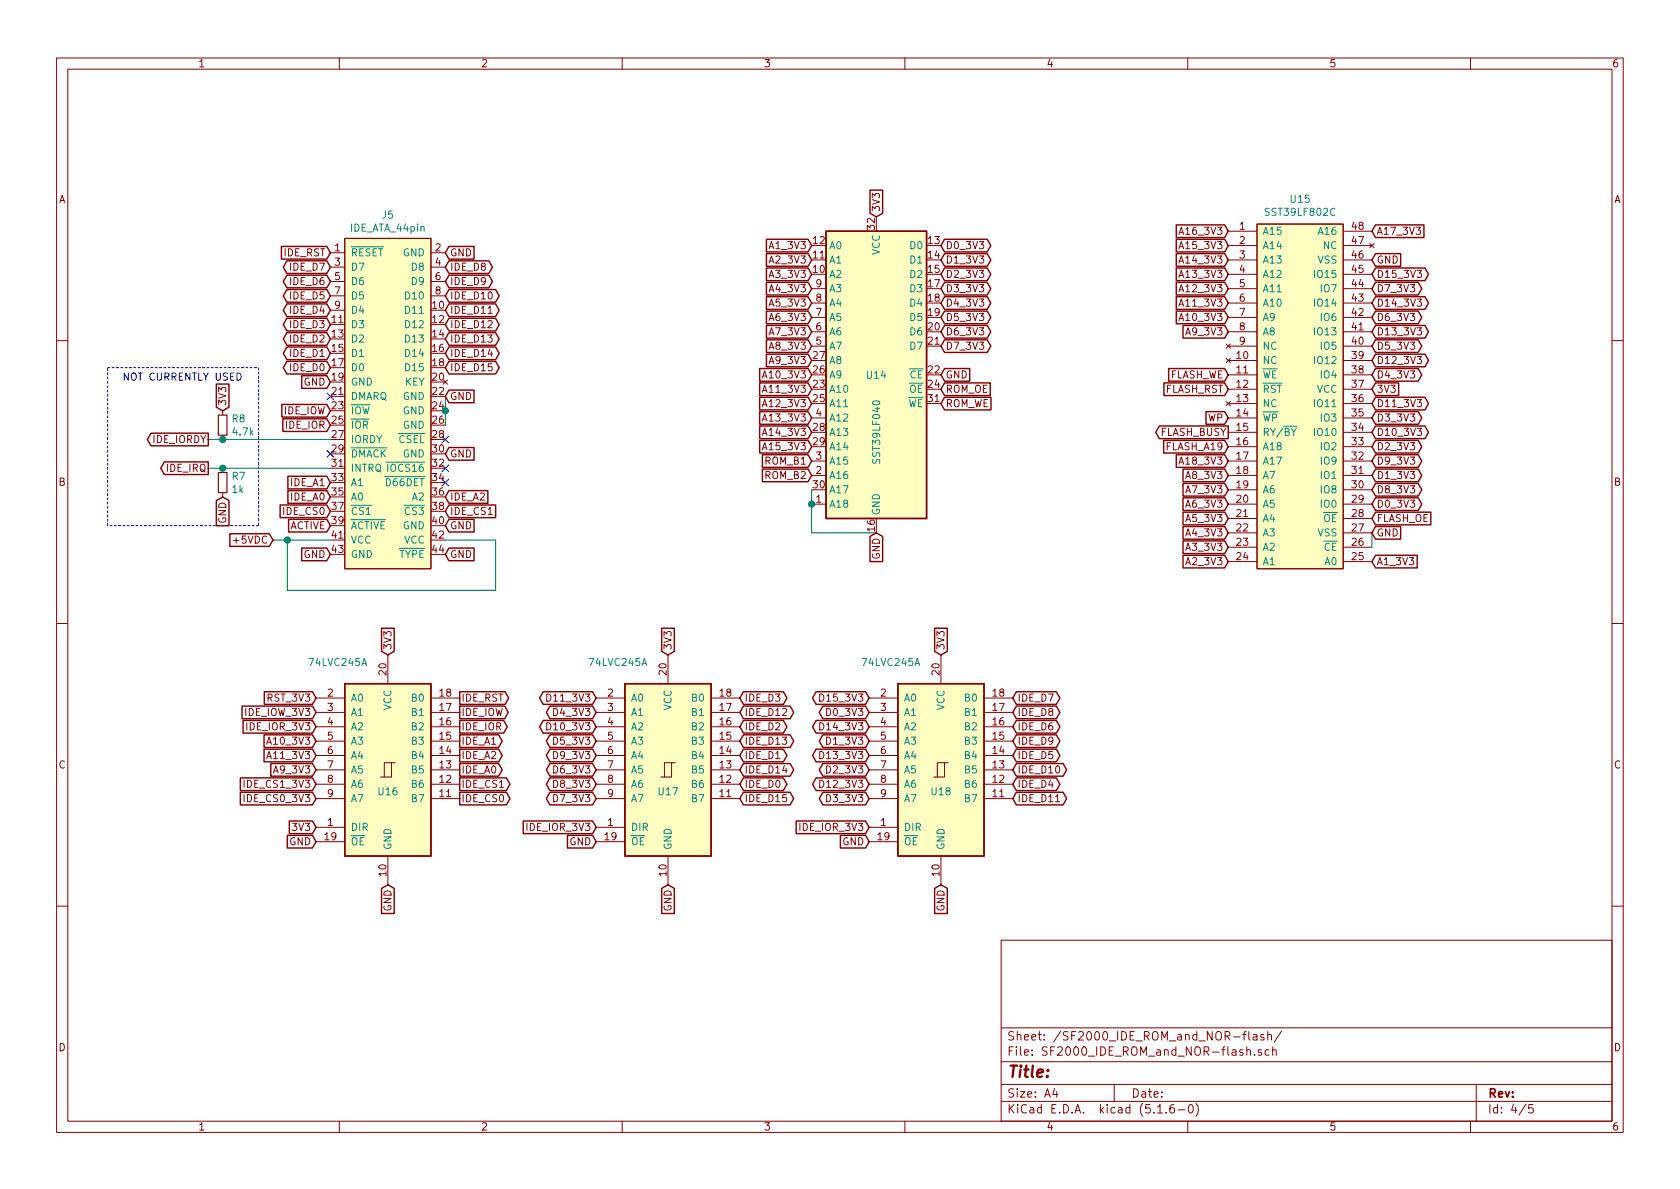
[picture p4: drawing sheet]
EESchema Schematic File Version 4
EELAYER 30 0
EELAYER END
$Descr A4 11693 8268
encoding utf-8
Sheet 4 5
Title ""
Date ""
Rev ""
Comp ""
Comment1 ""
Comment2 ""
Comment3 ""
Comment4 ""
$EndDescr
$Comp
L SF2000:IDE_ATA_44pin J5
U 1 1
P 2700 2750
F 0 "J5" H 2700 4015 50  0000 C CNN
F 1 "IDE_ATA_44pin" H 2700 3924 50  0000 C CNN
F 2 "SF2000:PinHeader_2x22_P2.00mm_Vertical" H 2700 2800 50  0001 C CNN
F 3 "" H 2700 2800 50  0001 C CNN
	1    2700 2750
	1    0    0    -1  
$EndComp
$Comp
L SF2000:SST39LF040 U14
U 1 1
P 6100 2600
F 0 "U14" H 6100 2600 50  0000 C CNN
F 1 "SST39LF040" V 6100 2200 50  0000 C CNN
F 2 "SF2000:PLCC-32_11.4x14.0mm_P1.27mm" H 6100 2600 50  0001 C CNN
F 3 "https://ww1.microchip.com/downloads/en/DeviceDoc/20005023B.pdf" H 6100 2700 50  0001 C CNN
	1    6100 2600
	1    0    0    -1  
$EndComp
$Comp
L SF2000:SST39LF802C-55-4C-EKE U15
U 1 1
P 9050 2700
F 0 "U15" H 9050 4025 50  0000 C CNN
F 1 "SST39LF802C" H 9050 3934 50  0000 C CNN
F 2 "Package_SO:TSOP-I-48_18.4x12mm_P0.5mm" H 9050 3250 50  0001 C CNN
F 3 "https://www.mouser.se/datasheet/2/268/25041A-47515.pdf" H 9050 3250 50  0001 C CNN
	1    9050 2700
	1    0    0    -1  
$EndComp
Text GLabel 8550 3600 0    50   Input ~ 0
A5_3V3
Text GLabel 8550 3500 0    50   Input ~ 0
A6_3V3
Text GLabel 8550 3700 0    50   Input ~ 0
A4_3V3
Text GLabel 8550 3800 0    50   Input ~ 0
A3_3V3
Text GLabel 8550 3400 0    50   Input ~ 0
A7_3V3
Text GLabel 8550 3300 0    50   Input ~ 0
A8_3V3
Text GLabel 8550 3900 0    50   Input ~ 0
A2_3V3
Text GLabel 9550 3900 2    50   Input ~ 0
A1_3V3
Text GLabel 8550 2100 0    50   Input ~ 0
A11_3V3
Text GLabel 8550 2300 0    50   Input ~ 0
A9_3V3
Text GLabel 8550 2200 0    50   Input ~ 0
A10_3V3
Text GLabel 8550 2000 0    50   Input ~ 0
A12_3V3
Text GLabel 8550 1900 0    50   Input ~ 0
A13_3V3
Text GLabel 8550 1800 0    50   Input ~ 0
A14_3V3
Text GLabel 8550 1700 0    50   Input ~ 0
A15_3V3
Text GLabel 8550 1600 0    50   Input ~ 0
A16_3V3
Text GLabel 9550 1600 2    50   Input ~ 0
A17_3V3
Text GLabel 8550 3200 0    50   Input ~ 0
A18_3V3
Text GLabel 8550 3100 0    50   Input ~ 0
FLASH_A19
Text GLabel 9550 1800 2    50   Input ~ 0
GND
Text GLabel 9550 3700 2    50   Input ~ 0
GND
Text GLabel 9550 2700 2    50   Input ~ 0
3V3
Text GLabel 5650 2100 0    50   Input ~ 0
A5_3V3
Text GLabel 5650 2200 0    50   Input ~ 0
A6_3V3
Text GLabel 5650 2000 0    50   Input ~ 0
A4_3V3
Text GLabel 5650 1900 0    50   Input ~ 0
A3_3V3
Text GLabel 5650 2300 0    50   Input ~ 0
A7_3V3
Text GLabel 5650 2400 0    50   Input ~ 0
A8_3V3
Text GLabel 5650 1800 0    50   Input ~ 0
A2_3V3
Text GLabel 5650 1700 0    50   Input ~ 0
A1_3V3
Text GLabel 5650 2700 0    50   Input ~ 0
A11_3V3
Text GLabel 5650 2500 0    50   Input ~ 0
A9_3V3
Text GLabel 5650 2600 0    50   Input ~ 0
A10_3V3
Text GLabel 5650 2800 0    50   Input ~ 0
A12_3V3
Text GLabel 5650 2900 0    50   Input ~ 0
A13_3V3
Text GLabel 5650 3000 0    50   Input ~ 0
A14_3V3
Text GLabel 5650 3100 0    50   Input ~ 0
A15_3V3
Text GLabel 5650 3200 0    50   Input ~ 0
ROM_B1
Text GLabel 5650 3300 0    50   Input ~ 0
ROM_B2
Text GLabel 9550 3500 2    50   BiDi ~ 0
D0_3V3
Text GLabel 9550 3300 2    50   BiDi ~ 0
D1_3V3
Text GLabel 9550 3100 2    50   BiDi ~ 0
D2_3V3
Text GLabel 9550 2900 2    50   BiDi ~ 0
D3_3V3
Text GLabel 9550 2600 2    50   BiDi ~ 0
D4_3V3
Text GLabel 9550 2400 2    50   BiDi ~ 0
D5_3V3
Text GLabel 9550 2200 2    50   BiDi ~ 0
D6_3V3
Text GLabel 9550 2000 2    50   BiDi ~ 0
D7_3V3
Text GLabel 9550 3400 2    50   BiDi ~ 0
D8_3V3
Text GLabel 9550 3200 2    50   BiDi ~ 0
D9_3V3
Text GLabel 9550 3000 2    50   BiDi ~ 0
D10_3V3
Text GLabel 9550 2800 2    50   BiDi ~ 0
D11_3V3
Text GLabel 9550 2500 2    50   BiDi ~ 0
D12_3V3
Text GLabel 9550 2300 2    50   BiDi ~ 0
D13_3V3
Text GLabel 9550 2100 2    50   BiDi ~ 0
D14_3V3
Text GLabel 9550 1900 2    50   BiDi ~ 0
D15_3V3
Wire Wire Line
	9550 3800 9550 3700
Text GLabel 9550 3600 2    50   Input ~ 0
FLASH_OE
Text GLabel 8550 2600 0    50   Input ~ 0
FLASH_WE
Text GLabel 8550 2700 0    50   Input ~ 0
FLASH_RST
Text GLabel 8550 3000 0    50   Output ~ 0
FLASH_BUSY
Text GLabel 6550 2700 2    50   Input ~ 0
ROM_OE
Text GLabel 6550 2600 2    50   Input ~ 0
GND
Text GLabel 6100 3700 3    50   Input ~ 0
GND
Text GLabel 6550 1700 2    50   BiDi ~ 0
D0_3V3
Text GLabel 6550 1800 2    50   BiDi ~ 0
D1_3V3
Text GLabel 6550 1900 2    50   BiDi ~ 0
D2_3V3
Text GLabel 6550 2000 2    50   BiDi ~ 0
D3_3V3
Text GLabel 6550 2100 2    50   BiDi ~ 0
D4_3V3
Text GLabel 6550 2200 2    50   BiDi ~ 0
D5_3V3
Text GLabel 6550 2300 2    50   BiDi ~ 0
D6_3V3
Text GLabel 6550 2400 2    50   BiDi ~ 0
D7_3V3
Text GLabel 6050 4950 0    50   BiDi ~ 0
D0_3V3
Text GLabel 6050 5150 0    50   BiDi ~ 0
D1_3V3
Text GLabel 6050 5350 0    50   BiDi ~ 0
D2_3V3
Text GLabel 6050 5550 0    50   BiDi ~ 0
D3_3V3
Text GLabel 4150 4950 0    50   BiDi ~ 0
D4_3V3
Text GLabel 4150 5150 0    50   BiDi ~ 0
D5_3V3
Text GLabel 4150 5350 0    50   BiDi ~ 0
D6_3V3
Text GLabel 4150 5550 0    50   BiDi ~ 0
D7_3V3
Text GLabel 4150 5450 0    50   BiDi ~ 0
D8_3V3
Text GLabel 4150 5250 0    50   BiDi ~ 0
D9_3V3
Text GLabel 4150 5050 0    50   BiDi ~ 0
D10_3V3
Text GLabel 4150 4850 0    50   BiDi ~ 0
D11_3V3
Text GLabel 6050 5450 0    50   BiDi ~ 0
D12_3V3
Text GLabel 6050 5250 0    50   BiDi ~ 0
D13_3V3
Text GLabel 6050 5050 0    50   BiDi ~ 0
D14_3V3
Text GLabel 6050 4850 0    50   BiDi ~ 0
D15_3V3
Text GLabel 2200 4850 0    50   Input ~ 0
RST_3V3
Text GLabel 2300 2650 0    50   Input ~ 0
GND
Text GLabel 3100 1750 2    50   Input ~ 0
GND
Text GLabel 3100 2750 2    50   Input ~ 0
GND
Wire Wire Line
	3100 2750 3100 2850
Connection ~ 3100 2850
Wire Wire Line
	3100 2850 3100 2950
Text GLabel 2300 2850 0    50   Input ~ 0
IDE_IOW
Text GLabel 2300 2950 0    50   Input ~ 0
IDE_IOR
NoConn ~ 3100 3050
NoConn ~ 2300 2750
Text GLabel 1450 3050 0    50   Output ~ 0
IDE_IORDY
NoConn ~ 2300 3150
Text GLabel 1450 3250 0    50   Output ~ 0
IDE_IRQ
Text GLabel 2200 5150 0    50   Input ~ 0
A10_3V3
Text GLabel 2200 5350 0    50   Input ~ 0
A9_3V3
Text GLabel 2200 5250 0    50   Input ~ 0
A11_3V3
Text GLabel 3100 3150 2    50   Input ~ 0
GND
Text GLabel 2300 3550 0    50   Input ~ 0
IDE_CS0
Text GLabel 3100 3550 2    50   Input ~ 0
IDE_CS1
Text GLabel 3100 3650 2    50   Input ~ 0
GND
Text GLabel 1900 3750 0    50   Input ~ 0
+5VDC
Text GLabel 2300 3850 0    50   Input ~ 0
GND
Text GLabel 3100 3850 2    50   Input ~ 0
GND
Wire Wire Line
	2300 3750 2000 3750
Wire Wire Line
	3100 3750 3450 3750
Wire Wire Line
	3450 3750 3450 4100
Wire Wire Line
	3450 4100 2000 4100
Wire Wire Line
	2000 4100 2000 3750
Connection ~ 2000 3750
Wire Wire Line
	2000 3750 1900 3750
NoConn ~ 3100 3250
NoConn ~ 3100 3350
$Comp
L SF2000:74LVC245A U16
U 1 1
P 2700 5350
F 0 "U16" H 2700 5200 50  0000 C CNN
F 1 "74LVC245A" H 2350 6100 50  0000 C CNN
F 2 "Package_SO:TSSOP-20_4.4x6.5mm_P0.65mm" H 2700 5350 50  0001 C CNN
F 3 "http://www.ti.com/lit/gpn/sn74HC245" H 2700 5350 50  0001 C CNN
	1    2700 5350
	1    0    0    -1  
$EndComp
Text GLabel 2700 4550 1    50   Input ~ 0
3V3
Text GLabel 2700 6150 3    50   Input ~ 0
GND
Text GLabel 2200 5750 0    50   Input ~ 0
3V3
Text GLabel 2200 5850 0    50   Input ~ 0
GND
Text GLabel 3200 4850 2    50   Output ~ 0
IDE_RST
Text GLabel 2300 1750 0    50   Input ~ 0
IDE_RST
Text GLabel 2200 4950 0    50   Input ~ 0
IDE_IOW_3V3
Text GLabel 3200 4950 2    50   Output ~ 0
IDE_IOW
Text GLabel 2200 5050 0    50   Input ~ 0
IDE_IOR_3V3
Text GLabel 3200 5050 2    50   Output ~ 0
IDE_IOR
Text GLabel 3200 5150 2    50   Output ~ 0
IDE_A1
Text GLabel 2300 3350 0    50   Input ~ 0
IDE_A1
Text GLabel 3200 5250 2    50   Output ~ 0
IDE_A2
Text GLabel 3200 5350 2    50   Output ~ 0
IDE_A0
Text GLabel 3100 3450 2    50   Input ~ 0
IDE_A2
Text GLabel 2300 3450 0    50   Input ~ 0
IDE_A0
Text GLabel 2200 5450 0    50   Input ~ 0
IDE_CS1_3V3
Text GLabel 3200 5450 2    50   Output ~ 0
IDE_CS1
Text GLabel 2200 5550 0    50   Input ~ 0
IDE_CS0_3V3
Text GLabel 3200 5550 2    50   Output ~ 0
IDE_CS0
$Comp
L SF2000:74LVC245A U18
U 1 1
P 6550 5350
F 0 "U18" H 6550 5200 50  0000 C CNN
F 1 "74LVC245A" H 6200 6100 50  0000 C CNN
F 2 "Package_SO:TSSOP-20_4.4x6.5mm_P0.65mm" H 6550 5350 50  0001 C CNN
F 3 "http://www.ti.com/lit/gpn/sn74HC245" H 6550 5350 50  0001 C CNN
	1    6550 5350
	1    0    0    -1  
$EndComp
Text GLabel 6550 4550 1    50   Input ~ 0
3V3
Text GLabel 6550 6150 3    50   Input ~ 0
GND
Text GLabel 6050 5850 0    50   Input ~ 0
GND
$Comp
L SF2000:74LVC245A U17
U 1 1
P 4650 5350
F 0 "U17" H 4650 5200 50  0000 C CNN
F 1 "74LVC245A" H 4300 6100 50  0000 C CNN
F 2 "Package_SO:TSSOP-20_4.4x6.5mm_P0.65mm" H 4650 5350 50  0001 C CNN
F 3 "http://www.ti.com/lit/gpn/sn74HC245" H 4650 5350 50  0001 C CNN
	1    4650 5350
	1    0    0    -1  
$EndComp
Text GLabel 4650 4550 1    50   Input ~ 0
3V3
Text GLabel 4650 6150 3    50   Input ~ 0
GND
Text GLabel 4150 5850 0    50   Input ~ 0
GND
Text GLabel 4150 5750 0    50   Input ~ 0
IDE_IOR_3V3
Text GLabel 6050 5750 0    50   Input ~ 0
IDE_IOR_3V3
Text GLabel 7050 4850 2    50   BiDi ~ 0
IDE_D7
Text GLabel 2300 1850 0    50   BiDi ~ 0
IDE_D7
Text GLabel 7050 4950 2    50   BiDi ~ 0
IDE_D8
Text GLabel 3100 1850 2    50   BiDi ~ 0
IDE_D8
Text GLabel 7050 5050 2    50   BiDi ~ 0
IDE_D6
Text GLabel 2300 1950 0    50   BiDi ~ 0
IDE_D6
Text GLabel 7050 5150 2    50   BiDi ~ 0
IDE_D9
Text GLabel 3100 1950 2    50   BiDi ~ 0
IDE_D9
Text GLabel 7050 5250 2    50   BiDi ~ 0
IDE_D5
Text GLabel 2300 2050 0    50   BiDi ~ 0
IDE_D5
Text GLabel 7050 5350 2    50   BiDi ~ 0
IDE_D10
Text GLabel 3100 2050 2    50   BiDi ~ 0
IDE_D10
Text GLabel 7050 5450 2    50   BiDi ~ 0
IDE_D4
Text GLabel 2300 2150 0    50   BiDi ~ 0
IDE_D4
Text GLabel 7050 5550 2    50   BiDi ~ 0
IDE_D11
Text GLabel 3100 2150 2    50   BiDi ~ 0
IDE_D11
Text GLabel 5150 4850 2    50   BiDi ~ 0
IDE_D3
Text GLabel 2300 2250 0    50   BiDi ~ 0
IDE_D3
Text GLabel 5150 4950 2    50   BiDi ~ 0
IDE_D12
Text GLabel 3100 2250 2    50   BiDi ~ 0
IDE_D12
Text GLabel 5150 5050 2    50   BiDi ~ 0
IDE_D2
Text GLabel 2300 2350 0    50   BiDi ~ 0
IDE_D2
Text GLabel 5150 5150 2    50   BiDi ~ 0
IDE_D13
Text GLabel 3100 2350 2    50   BiDi ~ 0
IDE_D13
Text GLabel 5150 5250 2    50   BiDi ~ 0
IDE_D1
Text GLabel 2300 2450 0    50   BiDi ~ 0
IDE_D1
Text GLabel 5150 5350 2    50   BiDi ~ 0
IDE_D14
Text GLabel 3100 2450 2    50   BiDi ~ 0
IDE_D14
Text GLabel 5150 5450 2    50   BiDi ~ 0
IDE_D0
Text GLabel 2300 2550 0    50   BiDi ~ 0
IDE_D0
Text GLabel 5150 5550 2    50   BiDi ~ 0
IDE_D15
Text GLabel 3100 2550 2    50   BiDi ~ 0
IDE_D15
Wire Wire Line
	6100 3700 5650 3700
Wire Wire Line
	5650 3700 5650 3500
Connection ~ 5650 3500
Wire Wire Line
	5650 3500 5650 3400
Text GLabel 6550 2800 2    50   Input ~ 0
ROM_WE
Text GLabel 6100 1500 1    50   Input ~ 0
3V3
$Comp
L Device:R_Small R?
U 1 1
P 1550 2950
AR Path="/62340B55" Ref="R?"  Part="1" 
AR Path="/620D263D/62340B55" Ref="R?"  Part="1" 
AR Path="/627A6500/62340B55" Ref="R8"  Part="1" 
F 0 "R8" H 1609 2996 50  0000 L CNN
F 1 "4.7k" H 1609 2905 50  0000 L CNN
F 2 "Resistor_SMD:R_0805_2012Metric_Pad1.15x1.40mm_HandSolder" H 1550 2950 50  0001 C CNN
F 3 "~" H 1550 2950 50  0001 C CNN
	1    1550 2950
	1    0    0    -1  
$EndComp
$Comp
L Device:R_Small R?
U 1 1
P 1550 3350
AR Path="/62340D58" Ref="R?"  Part="1" 
AR Path="/620D263D/62340D58" Ref="R?"  Part="1" 
AR Path="/627A6500/62340D58" Ref="R7"  Part="1" 
F 0 "R7" H 1609 3396 50  0000 L CNN
F 1 "1k" H 1609 3305 50  0000 L CNN
F 2 "Resistor_SMD:R_0805_2012Metric_Pad1.15x1.40mm_HandSolder" H 1550 3350 50  0001 C CNN
F 3 "~" H 1550 3350 50  0001 C CNN
	1    1550 3350
	1    0    0    -1  
$EndComp
Text GLabel 1550 3450 3    50   Input ~ 0
GND
Connection ~ 1550 3250
Wire Wire Line
	1550 3250 1450 3250
Wire Wire Line
	1550 3250 2300 3250
Wire Wire Line
	2300 3050 1550 3050
Connection ~ 1550 3050
Wire Wire Line
	1550 3050 1450 3050
Text GLabel 1550 2850 1    50   Input ~ 0
3V3
Text GLabel 2300 3650 0    50   Input ~ 0
ACTIVE
Wire Notes Line
	750  2550 1800 2550
Wire Notes Line
	1800 2550 1800 3650
Wire Notes Line
	1800 3650 750  3650
Wire Notes Line
	750  3650 750  2550
Text Notes 850  2650 0    50   ~ 0
NOT CURRENTLY USED
Text GLabel 8550 2900 0    50   Input ~ 0
WP
$EndSCHEMATC
